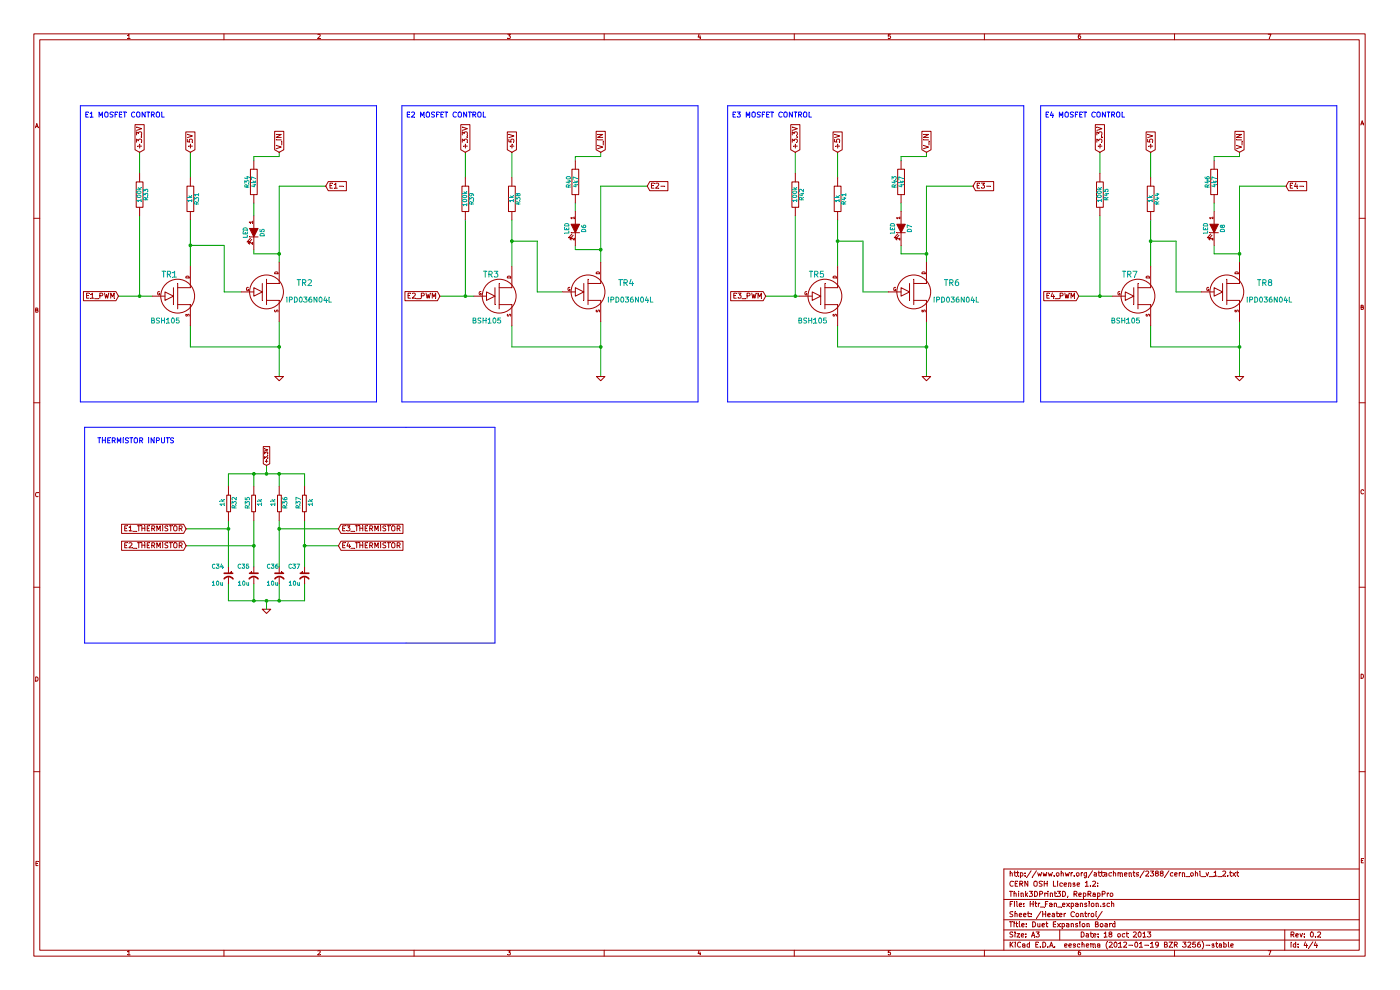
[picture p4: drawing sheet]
EESchema Schematic File Version 2  date 18/10/2013 18:45:12
LIBS:power
LIBS:device
LIBS:transistors
LIBS:conn
LIBS:linear
LIBS:regul
LIBS:74xx
LIBS:cmos4000
LIBS:adc-dac
LIBS:memory
LIBS:xilinx
LIBS:special
LIBS:microcontrollers
LIBS:dsp
LIBS:microchip
LIBS:analog_switches
LIBS:motorola
LIBS:texas
LIBS:intel
LIBS:audio
LIBS:interface
LIBS:digital-audio
LIBS:philips
LIBS:display
LIBS:cypress
LIBS:siliconi
LIBS:opto
LIBS:atmel
LIBS:contrib
LIBS:valves
LIBS:FE
LIBS:Duet_expansion0.2-cache
EELAYER 25  0
EELAYER END
$Descr A3 16535 11700
encoding utf-8
Sheet 4 4
Title "Duet Expansion Board"
Date "18 oct 2013"
Rev "0.2"
Comp "Think3DPrint3D, RepRapPro"
Comment1 "CERN OSH License 1.2: "
Comment2 "http://www.ohwr.org/attachments/2388/cern_ohl_v_1_2.txt"
Comment3 ""
Comment4 ""
$EndDescr
$Comp
L GND #PWR029
U 1 1
P 3150 7200
F 0 "#PWR029" H 3150 7200 30  0001 C CNN
F 1 "GND" H 3150 7130 30  0001 C CNN
	1    3150 7200
	1    0    0    -1  
$EndComp
Connection ~ 14650 4100
Wire Wire Line
	14650 4100 13600 4100
Wire Wire Line
	13600 4100 13600 3850
Connection ~ 7100 4100
Wire Wire Line
	7100 4100 6050 4100
Wire Wire Line
	6050 4100 6050 3850
Wire Wire Line
	13000 1800 13000 2050
Connection ~ 9400 3500
Wire Wire Line
	9400 2550 9400 3500
Wire Wire Line
	9050 3500 9450 3500
Wire Wire Line
	5500 3500 5500 2600
Wire Wire Line
	14200 3450 13900 3450
Wire Wire Line
	13900 3450 13900 2850
Wire Wire Line
	6650 3450 6350 3450
Wire Wire Line
	6350 3450 6350 2850
Wire Wire Line
	2850 3450 2650 3450
Wire Wire Line
	2650 3450 2650 2900
Connection ~ 2250 2900
Wire Wire Line
	2650 2900 2250 2900
Wire Wire Line
	1800 3500 1400 3500
Connection ~ 3000 5600
Connection ~ 3000 7100
Wire Wire Line
	4000 6250 3300 6250
Wire Wire Line
	3300 6900 3300 7100
Wire Wire Line
	3300 6700 3300 6150
Connection ~ 3300 6250
Wire Wire Line
	3300 5750 3300 5600
Wire Wire Line
	3600 5750 3600 5600
Connection ~ 3600 6450
Wire Wire Line
	3600 6700 3600 6150
Wire Wire Line
	3600 6900 3600 7100
Wire Wire Line
	14350 2400 14350 2500
Wire Wire Line
	14650 3100 14650 2200
Wire Wire Line
	13600 3150 13600 2600
Connection ~ 13600 2850
Wire Wire Line
	13900 2850 13600 2850
Wire Wire Line
	14650 2200 15200 2200
Wire Wire Line
	13600 1800 13600 2100
Wire Notes Line
	12300 1250 15800 1250
Wire Notes Line
	12300 1250 12300 4750
Wire Notes Line
	12300 4750 15800 4750
Wire Notes Line
	15800 4750 15800 1250
Wire Wire Line
	14650 3800 14650 4450
Wire Wire Line
	14350 1900 14350 1850
Wire Wire Line
	14350 1850 14650 1850
Wire Wire Line
	14350 2900 14350 3000
Wire Wire Line
	14350 3000 14650 3000
Connection ~ 14650 3000
Wire Wire Line
	14650 1850 14650 1800
Wire Wire Line
	3300 1800 3300 1850
Wire Wire Line
	10950 1800 10950 1850
Connection ~ 10950 3000
Wire Wire Line
	10950 3000 10650 3000
Wire Wire Line
	10650 3000 10650 2900
Wire Wire Line
	10950 1850 10650 1850
Wire Wire Line
	10650 1850 10650 1900
Wire Wire Line
	6800 2400 6800 2500
Wire Wire Line
	10950 4450 10950 3800
Connection ~ 3300 3000
Wire Wire Line
	3300 3000 3000 3000
Wire Wire Line
	3000 3000 3000 2950
Wire Wire Line
	3300 1850 3000 1850
Wire Wire Line
	3000 1850 3000 1900
Wire Wire Line
	3150 5600 3150 5500
Wire Wire Line
	2250 1800 2250 2100
Wire Wire Line
	3850 2200 3300 2200
Wire Bus Line
	5850 5050 4800 5050
Connection ~ 3150 7100
Wire Wire Line
	3150 7100 3150 7200
Wire Wire Line
	3000 7100 3000 6900
Wire Wire Line
	2200 6450 3000 6450
Wire Wire Line
	3000 6150 3000 6700
Connection ~ 3000 6450
Wire Wire Line
	3000 5600 3000 5750
Wire Wire Line
	2700 5750 2700 5600
Connection ~ 2700 6250
Wire Wire Line
	2700 6150 2700 6700
Wire Notes Line
	4450 4750 4450 1250
Wire Notes Line
	4450 4750 950  4750
Wire Notes Line
	950  4750 950  1250
Wire Notes Line
	950  1250 4450 1250
Wire Notes Line
	4750 1250 8250 1250
Wire Notes Line
	4750 1250 4750 4750
Wire Notes Line
	4750 4750 8250 4750
Wire Notes Line
	8250 4750 8250 1250
Wire Notes Line
	12100 4750 12100 1250
Wire Notes Line
	12100 4750 8600 4750
Wire Notes Line
	8600 4750 8600 1250
Wire Notes Line
	8600 1250 12100 1250
Wire Wire Line
	2700 6900 2700 7100
Wire Notes Line
	4800 5050 1000 5050
Wire Notes Line
	5850 7600 5850 5050
Wire Notes Line
	4800 7600 1000 7600
Wire Notes Line
	1000 7600 1000 5050
Wire Wire Line
	2200 6250 2700 6250
Wire Bus Line
	5850 7600 4800 7600
Wire Wire Line
	2250 2600 2250 3150
Wire Wire Line
	3300 2200 3300 3100
Wire Wire Line
	3300 3800 3300 4450
Wire Wire Line
	7100 3100 7100 2200
Wire Wire Line
	6050 2600 6050 3150
Connection ~ 6050 2850
Wire Wire Line
	6350 2850 6050 2850
Wire Wire Line
	7100 2200 7650 2200
Wire Wire Line
	6050 1800 6050 2100
Wire Wire Line
	9900 1800 9900 2100
Wire Wire Line
	11500 2200 10950 2200
Wire Wire Line
	9900 2850 10200 2850
Connection ~ 9900 2850
Wire Wire Line
	9900 2600 9900 3150
Wire Wire Line
	10950 2200 10950 3100
Connection ~ 3150 5600
Wire Wire Line
	3000 2400 3000 2550
Wire Wire Line
	7100 4450 7100 3800
Wire Wire Line
	6800 1900 6800 1850
Wire Wire Line
	6800 1850 7100 1850
Wire Wire Line
	6800 2900 6800 2950
Wire Wire Line
	6800 2950 7100 2950
Connection ~ 7100 2950
Wire Wire Line
	10650 2400 10650 2500
Connection ~ 3300 4100
Wire Wire Line
	7100 1850 7100 1800
Wire Wire Line
	4000 6450 3600 6450
Wire Wire Line
	2700 7100 3600 7100
Connection ~ 3300 7100
Wire Wire Line
	2700 5600 3600 5600
Connection ~ 3300 5600
Wire Wire Line
	1650 1800 1650 2050
Wire Wire Line
	1650 2550 1650 3500
Connection ~ 1650 3500
Wire Wire Line
	2250 3850 2250 4100
Wire Wire Line
	2250 4100 3300 4100
Wire Wire Line
	10200 2850 10200 3450
Wire Wire Line
	10200 3450 10500 3450
Wire Wire Line
	5500 1800 5500 2100
Wire Wire Line
	5200 3500 5600 3500
Connection ~ 5500 3500
Wire Wire Line
	9400 1800 9400 2050
Wire Wire Line
	12750 3500 13150 3500
Wire Wire Line
	13000 2550 13000 3500
Connection ~ 13000 3500
Wire Wire Line
	9900 3850 9900 4100
Wire Wire Line
	9900 4100 10950 4100
Connection ~ 10950 4100
Text GLabel 1400 3500 0    60   Input ~ 0
E1_PWM
Text GLabel 4000 6250 2    60   Input ~ 0
E3_THERMISTOR
Text GLabel 4000 6450 2    60   Input ~ 0
E4_THERMISTOR
$Comp
L R_SMALL R36
U 1 1
P 3300 5950
F 0 "R36" V 3375 5958 50  0000 C CNN
F 1 "1k" V 3232 5962 50  0000 C CNN
F 2 "R_0603" V 3332 5962 50  0001 C CNN
	1    3300 5950
	1    0    0    -1  
$EndComp
$Comp
L C_POL C36
U 1 1
P 3300 6800
F 0 "C36" H 3150 6900 50  0000 L CNN
F 1 "10u" H 3150 6700 50  0000 L CNN
F 2 "C_0805" H 3150 6800 50  0001 C CNN
	1    3300 6800
	1    0    0    -1  
$EndComp
$Comp
L C_POL C37
U 1 1
P 3600 6800
F 0 "C37" H 3650 6900 50  0000 L CNN
F 1 "10u" H 3650 6700 50  0000 L CNN
F 2 "C_0805" H 3650 6800 50  0001 C CNN
	1    3600 6800
	-1   0    0    -1  
$EndComp
$Comp
L R_SMALL R37
U 1 1
P 3600 5950
F 0 "R37" V 3675 5958 50  0000 C CNN
F 1 "1k" V 3532 5962 50  0000 C CNN
F 2 "R_0603" V 3632 5962 50  0001 C CNN
	1    3600 5950
	-1   0    0    -1  
$EndComp
Text Notes 12350 1400 0    60   ~ 0
E4 MOSFET CONTROL
$Comp
L R R46
U 1 1
P 14350 2150
F 0 "R46" V 14430 2150 50  0000 C CNN
F 1 "4k7" V 14350 2150 50  0000 C CNN
F 2 "R_0603" V 14450 2150 50  0001 C CNN
	1    14350 2150
	-1   0    0    1   
$EndComp
Text GLabel 13600 1800 1    60   Input ~ 0
+5V
Text GLabel 14650 1800 1    60   Input ~ 0
V_IN
Text GLabel 12750 3500 0    60   Input ~ 0
E4_PWM
$Comp
L R R44
U 1 1
P 13600 2350
F 0 "R44" V 13680 2350 50  0000 C CNN
F 1 "1k" V 13600 2350 50  0000 C CNN
F 2 "R_0603" V 13700 2350 50  0001 C CNN
	1    13600 2350
	1    0    0    -1  
$EndComp
$Comp
L GND #PWR030
U 1 1
P 14650 4450
F 0 "#PWR030" H 14650 4450 30  0001 C CNN
F 1 "GND" H 14650 4380 30  0001 C CNN
	1    14650 4450
	1    0    0    -1  
$EndComp
$Comp
L R R45
U 1 1
P 13000 2300
F 0 "R45" V 13080 2300 50  0000 C CNN
F 1 "100k" V 13000 2300 50  0000 C CNN
F 2 "R_0603" V 13100 2300 50  0001 C CNN
	1    13000 2300
	1    0    0    -1  
$EndComp
Text GLabel 15200 2200 2    60   Input ~ 0
E4-
$Comp
L BSH105 TR7
U 1 1
P 13450 3500
F 0 "TR7" H 13353 3750 70  0000 C CNN
F 1 "BSH105" H 13303 3203 60  0000 C CNN
F 2 "SOT-23" H 13303 3303 60  0001 C CNN
	1    13450 3500
	1    0    0    -1  
$EndComp
$Comp
L IPD036N04L TR8
U 1 1
P 14500 3450
F 0 "TR8" H 14950 3550 70  0000 C CNN
F 1 "IPD036N04L" H 15000 3350 60  0000 C CNN
F 2 "D-PAK" H 15000 3450 60  0001 C CNN
	1    14500 3450
	1    0    0    -1  
$EndComp
Text GLabel 13000 1800 1    60   Input ~ 0
+3.3V
$Comp
L LED D8
U 1 1
P 14350 2700
F 0 "D8" H 14350 2800 50  0000 C CNN
F 1 "LED" H 14350 2600 50  0000 C CNN
F 2 "D_0603" H 14350 2700 50  0001 C CNN
	1    14350 2700
	0    1    1    0   
$EndComp
$Comp
L LED D7
U 1 1
P 10650 2700
F 0 "D7" H 10650 2800 50  0000 C CNN
F 1 "LED" H 10650 2600 50  0000 C CNN
F 2 "D_0603" H 10650 2700 50  0001 C CNN
	1    10650 2700
	0    1    1    0   
$EndComp
Text GLabel 9400 1800 1    60   Input ~ 0
+3.3V
$Comp
L IPD036N04L TR6
U 1 1
P 10800 3450
F 0 "TR6" H 11250 3550 70  0000 C CNN
F 1 "IPD036N04L" H 11300 3350 60  0000 C CNN
F 2 "D-PAK" H 11300 3450 60  0001 C CNN
	1    10800 3450
	1    0    0    -1  
$EndComp
$Comp
L BSH105 TR5
U 1 1
P 9750 3500
F 0 "TR5" H 9653 3750 70  0000 C CNN
F 1 "BSH105" H 9603 3203 60  0000 C CNN
F 2 "SOT-23" H 9603 3303 60  0001 C CNN
	1    9750 3500
	1    0    0    -1  
$EndComp
Text GLabel 11500 2200 2    60   Input ~ 0
E3-
$Comp
L R R42
U 1 1
P 9400 2300
F 0 "R42" V 9480 2300 50  0000 C CNN
F 1 "100k" V 9400 2300 50  0000 C CNN
F 2 "R_0603" V 9500 2300 50  0001 C CNN
	1    9400 2300
	1    0    0    -1  
$EndComp
$Comp
L GND #PWR031
U 1 1
P 10950 4450
F 0 "#PWR031" H 10950 4450 30  0001 C CNN
F 1 "GND" H 10950 4380 30  0001 C CNN
	1    10950 4450
	1    0    0    -1  
$EndComp
$Comp
L R R41
U 1 1
P 9900 2350
F 0 "R41" V 9980 2350 50  0000 C CNN
F 1 "1k" V 9900 2350 50  0000 C CNN
F 2 "R_0603" V 10000 2350 50  0001 C CNN
	1    9900 2350
	1    0    0    -1  
$EndComp
Text GLabel 9050 3500 0    60   Input ~ 0
E3_PWM
Text GLabel 10950 1800 1    60   Input ~ 0
V_IN
Text GLabel 9900 1800 1    60   Input ~ 0
+5V
Text GLabel 6050 1800 1    60   Input ~ 0
+5V
Text GLabel 7100 1800 1    60   Input ~ 0
V_IN
Text GLabel 5200 3500 0    60   Input ~ 0
E2_PWM
$Comp
L R R38
U 1 1
P 6050 2350
F 0 "R38" V 6130 2350 50  0000 C CNN
F 1 "1k" V 6050 2350 50  0000 C CNN
F 2 "R_0603" V 6150 2350 50  0001 C CNN
	1    6050 2350
	1    0    0    -1  
$EndComp
$Comp
L GND #PWR032
U 1 1
P 7100 4450
F 0 "#PWR032" H 7100 4450 30  0001 C CNN
F 1 "GND" H 7100 4380 30  0001 C CNN
	1    7100 4450
	1    0    0    -1  
$EndComp
$Comp
L R R39
U 1 1
P 5500 2350
F 0 "R39" V 5580 2350 50  0000 C CNN
F 1 "100k" V 5500 2350 50  0000 C CNN
F 2 "R_0603" V 5600 2350 50  0001 C CNN
	1    5500 2350
	1    0    0    -1  
$EndComp
Text GLabel 7650 2200 2    60   Input ~ 0
E2-
$Comp
L BSH105 TR3
U 1 1
P 5900 3500
F 0 "TR3" H 5803 3750 70  0000 C CNN
F 1 "BSH105" H 5753 3203 60  0000 C CNN
F 2 "SOT-23" H 5753 3303 60  0001 C CNN
	1    5900 3500
	1    0    0    -1  
$EndComp
$Comp
L IPD036N04L TR4
U 1 1
P 6950 3450
F 0 "TR4" H 7400 3550 70  0000 C CNN
F 1 "IPD036N04L" H 7450 3350 60  0000 C CNN
F 2 "D-PAK" H 7450 3450 60  0001 C CNN
	1    6950 3450
	1    0    0    -1  
$EndComp
Text GLabel 5500 1800 1    60   Input ~ 0
+3.3V
$Comp
L LED D6
U 1 1
P 6800 2700
F 0 "D6" H 6800 2800 50  0000 C CNN
F 1 "LED" H 6800 2600 50  0000 C CNN
F 2 "D_0603" H 6800 2700 50  0001 C CNN
	1    6800 2700
	0    1    1    0   
$EndComp
$Comp
L R R40
U 1 1
P 6800 2150
F 0 "R40" V 6880 2150 50  0000 C CNN
F 1 "4k7" V 6800 2150 50  0000 C CNN
F 2 "R_0603" V 6900 2150 50  0001 C CNN
	1    6800 2150
	-1   0    0    1   
$EndComp
$Comp
L R R43
U 1 1
P 10650 2150
F 0 "R43" V 10730 2150 50  0000 C CNN
F 1 "4k7" V 10650 2150 50  0000 C CNN
F 2 "R_0603" V 10750 2150 50  0001 C CNN
	1    10650 2150
	-1   0    0    1   
$EndComp
$Comp
L R R34
U 1 1
P 3000 2150
F 0 "R34" V 3080 2150 50  0000 C CNN
F 1 "4k7" V 3000 2150 50  0000 C CNN
F 2 "R_0603" V 3100 2150 50  0001 C CNN
	1    3000 2150
	-1   0    0    1   
$EndComp
$Comp
L LED D5
U 1 1
P 3000 2750
F 0 "D5" H 3000 2850 50  0000 C CNN
F 1 "LED" H 3000 2650 50  0000 C CNN
F 2 "D_0603" H 3000 2750 50  0001 C CNN
	1    3000 2750
	0    1    1    0   
$EndComp
Text GLabel 1650 1800 1    60   Input ~ 0
+3.3V
$Comp
L R_SMALL R35
U 1 1
P 3000 5950
F 0 "R35" V 3075 5958 50  0000 C CNN
F 1 "1k" V 2932 5962 50  0000 C CNN
F 2 "R_0603" V 3032 5962 50  0001 C CNN
	1    3000 5950
	-1   0    0    -1  
$EndComp
$Comp
L C_POL C35
U 1 1
P 3000 6800
F 0 "C35" H 3050 6900 50  0000 L CNN
F 1 "10u" H 3050 6700 50  0000 L CNN
F 2 "C_0805" H 3050 6800 50  0001 C CNN
	1    3000 6800
	-1   0    0    -1  
$EndComp
Text GLabel 3150 5500 1    39   Input ~ 0
+3.3V
$Comp
L C_POL C34
U 1 1
P 2700 6800
F 0 "C34" H 2500 6900 50  0000 L CNN
F 1 "10u" H 2500 6700 50  0000 L CNN
F 2 "C_0805" H 2500 6800 50  0001 C CNN
	1    2700 6800
	1    0    0    -1  
$EndComp
$Comp
L R_SMALL R32
U 1 1
P 2700 5950
F 0 "R32" V 2775 5958 50  0000 C CNN
F 1 "1k" V 2632 5962 50  0000 C CNN
F 2 "R_0603" V 2732 5962 50  0001 C CNN
	1    2700 5950
	1    0    0    -1  
$EndComp
Text GLabel 2200 6450 0    60   Input ~ 0
E2_THERMISTOR
Text GLabel 2200 6250 0    60   Input ~ 0
E1_THERMISTOR
$Comp
L IPD036N04L TR2
U 1 1
P 3150 3450
F 0 "TR2" H 3600 3550 70  0000 C CNN
F 1 "IPD036N04L" H 3650 3350 60  0000 C CNN
F 2 "D-PAK" H 3650 3450 60  0001 C CNN
	1    3150 3450
	1    0    0    -1  
$EndComp
$Comp
L BSH105 TR1
U 1 1
P 2100 3500
F 0 "TR1" H 2003 3750 70  0000 C CNN
F 1 "BSH105" H 1953 3203 60  0000 C CNN
F 2 "SOT-23" H 1953 3303 60  0001 C CNN
	1    2100 3500
	1    0    0    -1  
$EndComp
Text Notes 1150 5250 0    60   ~ 0
THERMISTOR INPUTS
Text Notes 8650 1400 0    60   ~ 0
E3 MOSFET CONTROL
Text Notes 4800 1400 0    60   ~ 0
E2 MOSFET CONTROL
Text Notes 1000 1400 0    60   ~ 0
E1 MOSFET CONTROL
Text GLabel 3850 2200 2    60   Input ~ 0
E1-
$Comp
L R R33
U 1 1
P 1650 2300
F 0 "R33" V 1730 2300 50  0000 C CNN
F 1 "100k" V 1650 2300 50  0000 C CNN
F 2 "R_0603" V 1750 2300 50  0001 C CNN
	1    1650 2300
	1    0    0    -1  
$EndComp
$Comp
L GND #PWR033
U 1 1
P 3300 4450
F 0 "#PWR033" H 3300 4450 30  0001 C CNN
F 1 "GND" H 3300 4380 30  0001 C CNN
	1    3300 4450
	1    0    0    -1  
$EndComp
$Comp
L R R31
U 1 1
P 2250 2350
F 0 "R31" V 2330 2350 50  0000 C CNN
F 1 "1k" V 2250 2350 50  0000 C CNN
F 2 "R_0603" V 2350 2350 50  0001 C CNN
	1    2250 2350
	1    0    0    -1  
$EndComp
Text GLabel 3300 1800 1    60   Input ~ 0
V_IN
Text GLabel 2250 1800 1    60   Input ~ 0
+5V
$EndSCHEMATC
